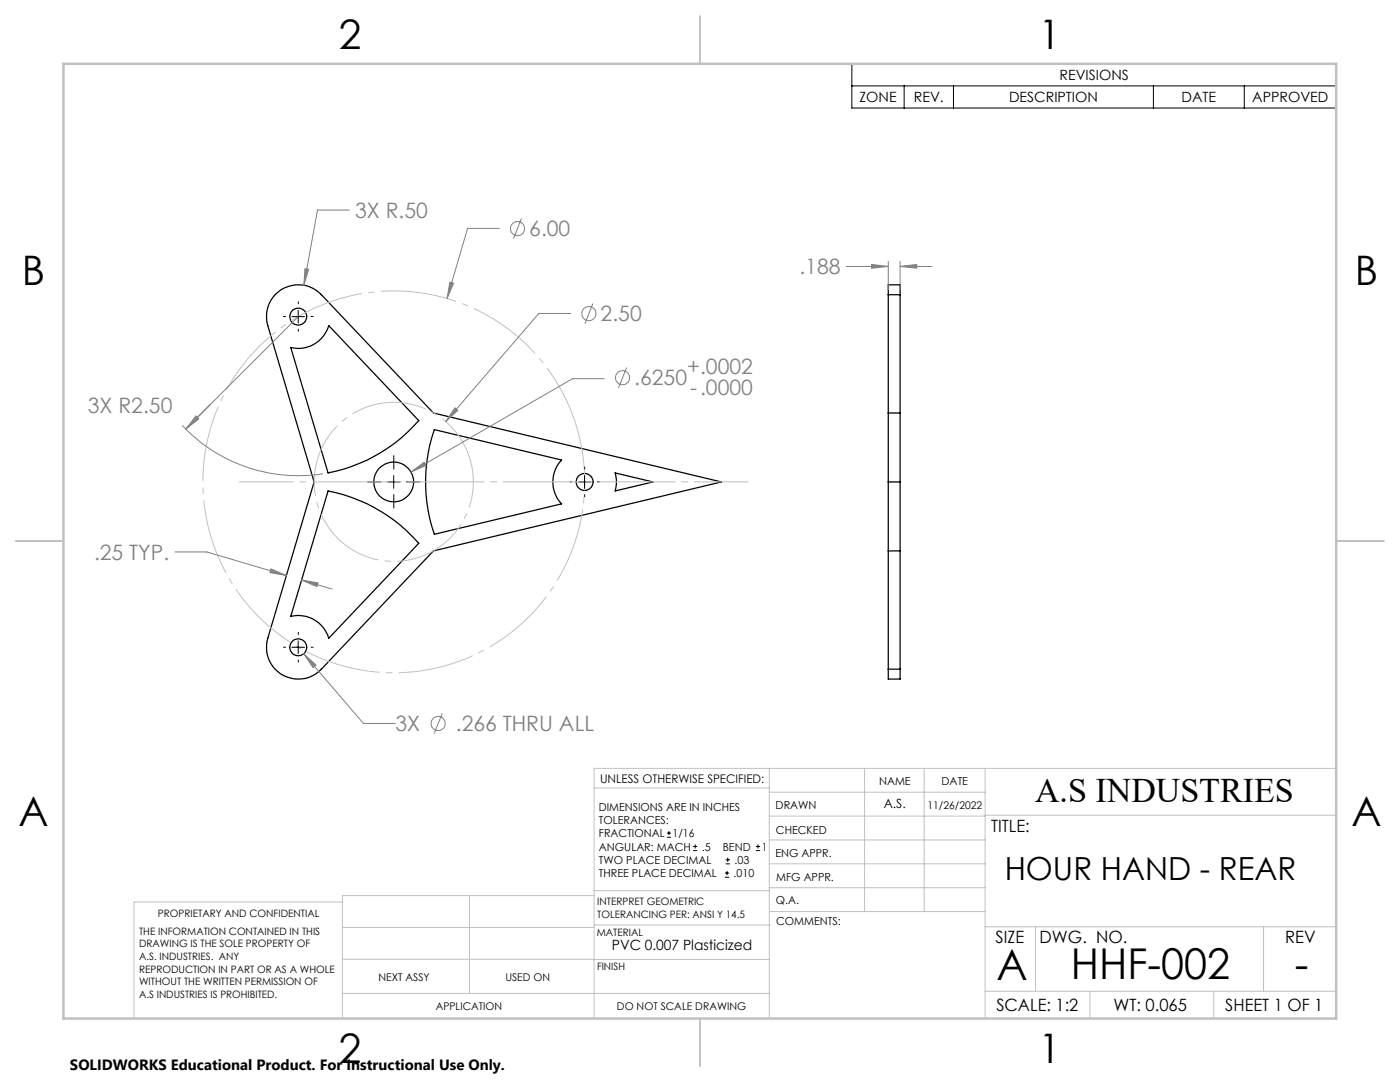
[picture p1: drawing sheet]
<svg xmlns="http://www.w3.org/2000/svg" width="279mm" height="216mm" viewBox="0 0 279 216" stroke-linecap="round" stroke-linejoin="round" font-family="sans-serif">
<g fill="none" stroke="#000" stroke-width=".25">
<path d="M54.9 58.8a6.4 6.4 0 0 1 9.2 0l22.4 23.6 57.5 13.8-57.5 13.7-22.4 23.6a6.3 6.3 0 0 1-7.8 1.2 6.3 6.3 0 0 1-2.9-7.3l9.3-31.2-9.3-31.2a6.3 6.3 0 0 1 1.5-6.2zM177.3 58.8v-2h2.3v2M177.3 58.8v74.7M177.3 58.8h2.3M179.6 58.8v74.7M58 69.4a6.3 6.3 0 0 0 7.6-4.4l18 18.9a32.2 32.2 0 0 1-18.1 10.5zM65.5 98a32.2 32.2 0 0 1 18.1 10.4l-18 19a6.4 6.4 0 0 0-7.6-4.4zM86.7 85.7l25.4 6.1a6.4 6.4 0 0 0 0 8.7l-25.4 6.1a32.2 32.2 0 0 1 0-20.9zM122.8 94.4l7.5 1.8-7.5 1.8a6.7 6.7 0 0 0 0-3.6zM177.3 96.2h2.3M177.3 82.4h2.3M177.3 109.9h2.3"/>
<path d="M177.3 133.5v2h2.3v-2M177.3 133.5h2.3"/>
<circle cx="59.5" cy="63.2" r="1.69"/>
<circle cx="78.6" cy="96.2" r="4"/>
<circle cx="116.7" cy="96.2" r="1.69"/>
<circle cx="59.5" cy="129.2" r="1.7"/>
</g>
<g fill="none" stroke="#808080" stroke-width=".2">
<path d="M60.9 53.6l.7 .1-1 3.2zM69.7 41.9h-6.3l-2.8 15M89.8 56.3l.7 .2-1.3 3.1zM99.7 45.6h-6.4l-4.1 14M104.1 43.6l-1.6 4M168.9 53.2h8.4M174 52.8l3.3 .4-3.3 .3zM177.3 52.1v5.7M179.6 53.2l3.4-.4v.7zM179.6 52.1v5.7M179.6 53.2h6.4M59.5 63.2l-22.4 22.4"/>
<path d="M113.9 62.5h-6.4l-18.6 21.6M118.3 60.6l-1.6 4M120.6 75.6h-6.3l-32.3 18.6M125.1 73.3l-1.7 4.1M36.4 84.9a31.7 31.7 0 0 0 28.1 9.6M39.1 83l.6 .6-2.6 2zM82 94.2l2.7-2 .4 .7zM90.8 81.4l.6 .5-2.5 2.2zM34.9 110.1h6.4l15.9 4.7M54.1 113.5l3.1 1.3-3.3-.5zM60.2 115.7l3.3 .6-.2 .8zM60.2 115.7l6.1 1.8"/>
<path d="M60.6 130.5l2.5 2.2-.6 .5zM60.6 130.5l11.9 13.9h6.4M88.3 142.3l-1.7 4.1"/>
<circle cx="103.3" cy="45.6" r="1.41"/>
<circle cx="117.5" cy="62.6" r="1.41"/>
<circle cx="124.2" cy="75.4" r="1.41"/>
<circle cx="87.5" cy="144.4" r="1.41"/>
</g>
<g fill="none" stroke="#000" stroke-width=".2">
<path d="M170 12.7h96.7v8.9h-96.7zM170 17.1h96.7M180.4 17.1v4.5M190.3 17.1v4.5M230.2 17.1v4.5M248.3 17.1v4.5M58.2 63.2h2.6M59.5 61.9v2.6M77.3 96.2h2.5M78.6 94.9v2.5M115.4 96.2h2.5M116.7 94.9v2.5"/>
<path d="M58.2 129.2h2.6M59.5 127.9v2.5M133.1 167.1h.8M133.1 166.2h.8M133.5 165.8v.9M138.3 169.7h.8M138.3 168.9h.8M138.7 168.5v.8M144.7 175h.8M144.7 174.2h.8M144.8 172.4h.9M144.8 171.6h.9"/>
<path d="M145.1 173.8v.8M145.2 171.1v.9M150.8 169.7h.9M150.8 168.9h.9M151.3 168.5v.8"/>
</g>
<path d="M93.8 91.5a15.9 15.9 0 0 0-26.6-6.4 15.9 15.9 0 0 0 7.1 26.3 15.9 15.9 0 0 0 19.8-18.8l-.3-1.1" fill="none" stroke="#c0c0c0" stroke-width=".2" stroke-dasharray="15.2 1.3 1.3 1.3" stroke-dashoffset="5.4" stroke-linecap="butt"/>
<path d="M115 85a38.1 38.1 0 0 0-63.8-15.3 38.1 38.1 0 0 0 17.5 63.3 38.1 38.1 0 0 0 46.9-46.1l-.6-1.9" fill="none" stroke="#c0c0c0" stroke-width=".2" stroke-dasharray="15.2 1.3 1.3 1.3" stroke-dashoffset="2.2" stroke-linecap="butt"/>
<g fill="none" stroke="#000" stroke-width=".2" stroke-dasharray="15.2 1.3 1.3 1.3">
<path d="M57 63.2h-.4M59.5 60.6v-.4M59.5 65.7v.4M62.1 63.2h.4M76 96.1h-2.6M78.6 93.6v-2.7M78.6 98.7v2.7M81.1 96.1h2.7M114.1 96.1h-.4M116.7 93.6v-.4M116.7 98.7v.4M119.2 96.1h.4"/>
<path d="M57 129.1h-.4M59.5 126.6v-.4M59.5 131.7v.4M62.1 129.1h.4"/>
</g>
<path d="M149.3 96.1h-101.6" fill="none" stroke="#c0c0c0" stroke-width=".2" stroke-dasharray="15.2 1.3 1.3 1.3" stroke-dashoffset="4.5"/>
<g fill="none" stroke="#c0c0c0" stroke-width=".2">
<path d="M118.6 157.2h34.9M153.5 153.3v49.9M153.5 158.1h43.1M172.5 153.3v28.6M184.4 153.3v28.6M196.6 153.3v49.9M266.7 153.3h-148.1v49.9M68.3 180h-41.6v23.2M93.7 178.7v19.5M118.6 178.7h-50.3v24.5M118.6 177.7h35M153.5 167.6h43.1"/>
<path d="M153.5 162.8h43.1M153.5 172.4h43.1M153.5 177.1h43.1M196.6 162.7h70.1M68.3 198.2h85.2M68.3 191.4l85.2 .1M68.3 185.1h50.3M118.6 184.6h35M153.6 181.9h43M196.6 197.8h70.1M196.6 184.9h70.1M206.7 184.9v12.9"/>
<path d="M217.5 197.8v5.4M242.2 197.8v5.4M252.2 184.9v12.9"/>
</g>
<path d="M139.7 3.2v9.5M3.1 107.9h9.6M266.7 107.9h9.5M139.7 203.2v9.6" fill="none" stroke="#c0c0c0" stroke-width=".25"/>
<path d="M12.7 12.7h254v190.5h-254z" fill="none" stroke="#c0c0c0" stroke-width=".5"/>
<g fill="#808080">
<path d="M89.8 56.3l-.6 3.3 1.3-3.1zM90.8 81.4l-1.9 2.7 2.5-2.2z"/>
<path d="M60.6 130.5l1.9 2.7 .6-.5zM60.2 115.7l3.3 .6-.2 .8zM54.1 113.5l3.1 1.3-3.3-.5zM39.1 83l-2 2.6 2.6-2zM82 94.2l3.1-1.3-.4-.7zM60.9 53.6l-.3 3.3 1-3.2zM174 52.8l3.3 .4-3.3 .3zM179.6 53.2l3.4-.4v.7z"/>
</g>
<g font-size="8.5">
<text x="198.9" y="195.5">A</text>
<text x="213.7" y="195.4">HHF-002</text>
<text x="258.4" y="195.4">-</text>
</g>
<g font-size="8.1">
<text x="67.6" y="9.7">2</text>
<text x="207.3" y="9.7">1</text>
<text x="4.4" y="57">B</text>
<text x="270.4" y="57">B</text>
<text x="3.7" y="164.9">A</text>
<text x="269.7" y="164.9">A</text>
<text x="67.6" y="212.2">2</text>
<text x="207.3" y="212.2">1</text>
</g>
<text font-size="6.9" x="206.6" y="160.1">A.S INDUSTRIES</text>
<text font-size="6.3" x="200.5" y="175.6">HOUR HAND - REAR</text>
<g font-size="4.2" fill="#808080">
<text x="70.9" y="43.5">3X R.50</text>
<text x="105.6" y="47.2">6.00</text>
<text x="159.5" y="54.7">.188</text>
<text x="119.9" y="64.1">2.50</text>
<text x="126.6" y="76.9">.6250</text>
<text x="137.1" y="74.6">+.0002</text>
<text x="17.5" y="82.4">3X R2.50</text>
<text x="137.7" y="78.7">-.0000</text>
<text x="18.8" y="111.7">.25 TYP.</text>
<text x="78.9" y="145.9">3X</text>
<text x="91" y="145.9">.266 THRU ALL</text>
</g>
<g font-size="3.4">
<text x="197.8" y="166">TITLE:</text>
<text x="198.7" y="188.1">SIZE</text>
<text x="207.5" y="188.1">DWG. NO.</text>
<text x="256.5" y="188.2">REV</text>
<text x="198.8" y="201.7">SCALE: 1:2</text>
<text x="222.2" y="201.7">WT: 0.065</text>
<text x="244.5" y="201.7">SHEET 1 OF 1</text>
</g>
<text font-size="3" x="14" y="213.5">SOLIDWORKS Educational Product. For Instructional Use Only.</text>
<g font-size="2.8">
<text x="211.4" y="16">REVISIONS</text>
<text x="171.5" y="20.4">ZONE</text>
<text x="182.4" y="20.4">REV.</text>
<text x="201.4" y="20.4">DESCRIPTION</text>
<text x="235.8" y="20.4">DATE</text>
<text x="249.9" y="20.4">APPROVED</text>
<text x="122.1" y="189.5">PVC 0.007 Plasticized</text>
</g>
<text font-size="2.5" x="176.4" y="161.3">A.S.</text>
<text font-size="2.4" x="119.8" y="156.2">UNLESS OTHERWISE SPECIFIED:</text>
<g font-size="2.2">
<text x="119.5" y="161.8">DIMENSIONS ARE IN INCHES</text>
<text x="154.8" y="161.4">DRAWN</text>
<text x="175.4" y="156.6">NAME</text>
<text x="187.9" y="156.7">DATE</text>
<text x="119.5" y="164.4">TOLERANCES:</text>
<text x="119.5" y="167.1">FRACTIONAL</text>
<text x="134.2" y="167.1">1/16</text>
<text x="154.9" y="166.3">CHECKED</text>
<text x="119.5" y="172.4">TWO PLACE DECIMAL</text>
<text x="119.5" y="169.7">ANGULAR: MACH</text>
<text x="140.1" y="169.7">.5</text>
<text x="144.2" y="169.7">BEND</text>
<text x="146.6" y="172.4">.03</text>
<text x="152" y="169.7">1</text>
<text x="154.8" y="171">ENG APPR.</text>
<text x="119.5" y="175">THREE PLACE DECIMAL</text>
<text x="146.4" y="175">.010</text>
<text x="154.9" y="175.7">MFG APPR.</text>
<text x="154.9" y="180.4">Q.A.</text>
<text x="154.9" y="184.6">COMMENTS:</text>
</g>
<g font-size="2.1">
<text x="185.1" y="161.4">11/26/2022</text>
<text x="75.5" y="195.7">NEXT ASSY</text>
<text x="100.9" y="195.7">USED ON</text>
<text x="86.9" y="201.5">APPLICATION</text>
<text x="123.1" y="201.6">DO NOT SCALE DRAWING</text>
</g>
<g font-size="2">
<text x="31.5" y="182.9">PROPRIETARY AND CONFIDENTIAL</text>
<text x="119.2" y="180.6">INTERPRET GEOMETRIC</text>
<text x="119.2" y="183.1">TOLERANCING PER: ANSI Y 14.5</text>
<text x="27.8" y="186.5">THE INFORMATION CONTAINED IN THIS</text>
<text x="27.8" y="189">DRAWING IS THE SOLE PROPERTY OF</text>
<text x="27.8" y="191.6">A.S. INDUSTRIES. ANY</text>
<text x="119.1" y="186.7">MATERIAL</text>
<text x="27.8" y="194.1">REPRODUCTION IN PART OR AS A WHOLE</text>
<text x="27.8" y="196.6">WITHOUT THE WRITTEN PERMISSION OF</text>
<text x="119.1" y="193.5">FINISH</text>
<text x="27.8" y="199.1">A.S INDUSTRIES IS PROHIBITED.</text>
</g>
</svg>
